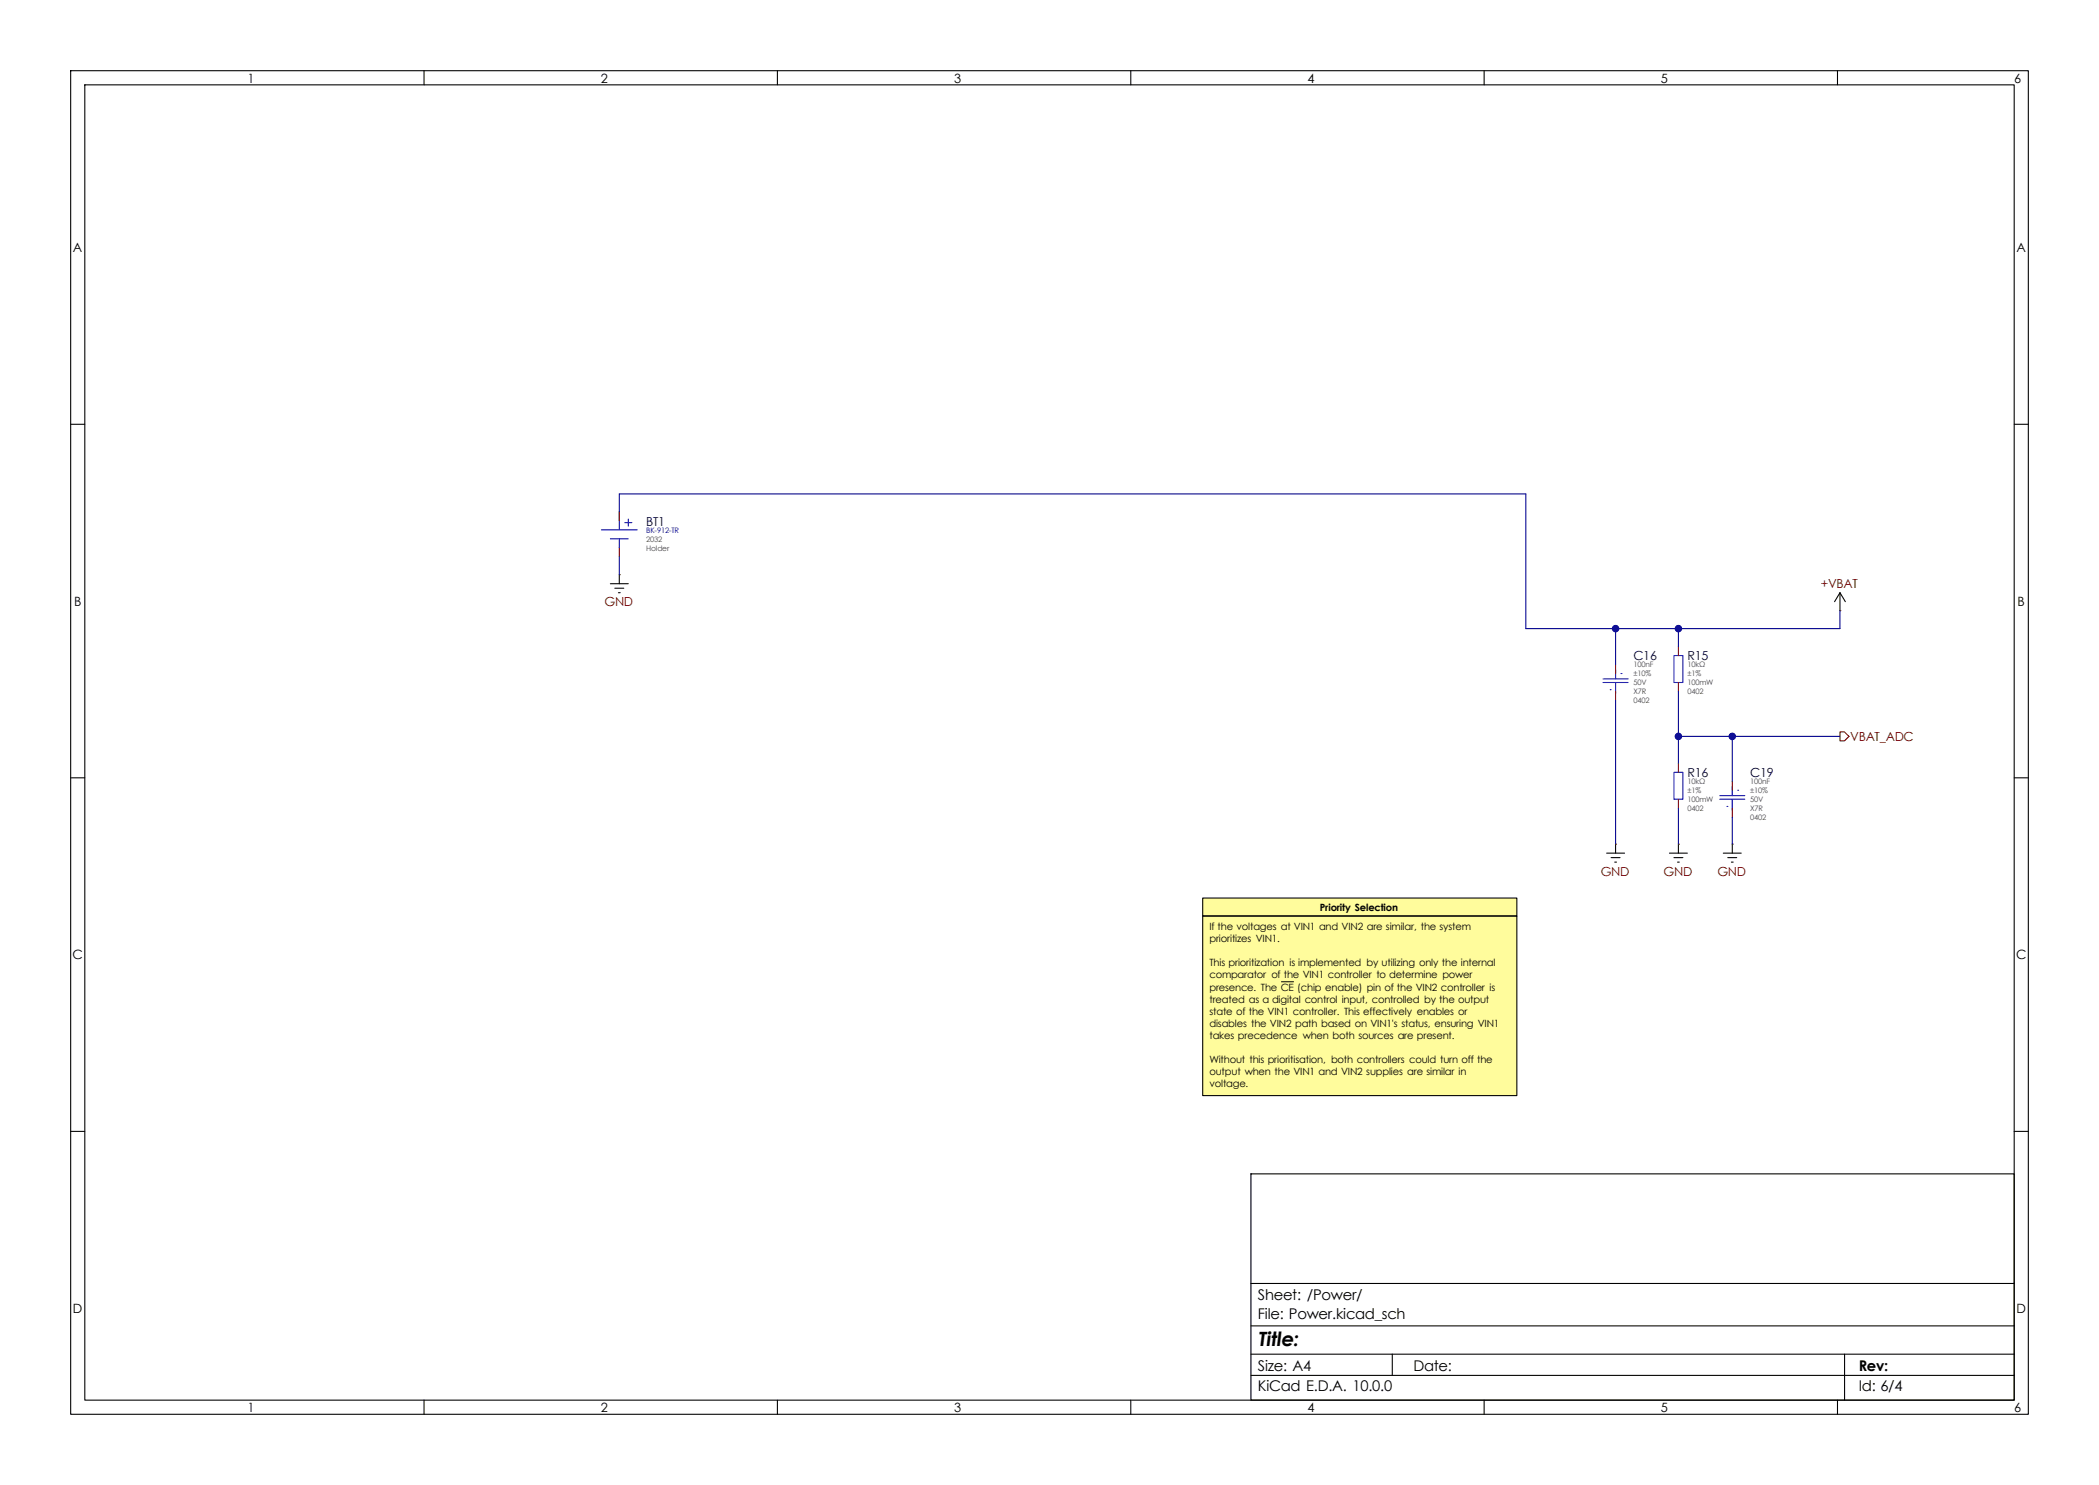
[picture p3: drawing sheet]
<svg xmlns="http://www.w3.org/2000/svg" width="297mm" height="210mm" viewBox="0 0 297 210" stroke-linecap="round" stroke-linejoin="round" font-family="sans-serif">
<path d="M0 0h297v210h-297z" fill="#fff" stroke="#fff" stroke-width=".14"/>
<g fill="none" stroke="#000" stroke-width=".15">
<path d="M10 10h277v190h-277zM12 12h273v186h-273zM60 10v2M110 10v2M160 10v2M210 10v2M260 10v2M10 60h2M285 60h2M10 110h2M285 110h2M10 160h2"/>
<path d="M177 166h108v32h-108zM285 160h2M60 198v2M110 198v2M160 198v2M177 194.5h108M177 191.5h108M177 187.5h108M177 181.5h108M197 191.5v3M210 198v2M260 198v2"/>
<path d="M261 191.5v6.5"/>
</g>
<g fill="#fffc9c">
<path d="M170.2 129.5h44.4v25.4h-44.4z"/>
<path d="M170.2 127h44.4v2.5h-44.4z"/>
</g>
<path d="M228.6 119.4v1.3M237.5 119.4v1.3M227.3 120.7h2.6M228 121.3h1.2M228.5 121.9h.2M236.2 120.7h2.6M236.9 121.3h1.2M237.4 121.9h.2" fill="none" stroke="#000" stroke-width=".15"/>
<path d="M228.6 94v1.3M228.6 97.8v1.3M228.6 119.4h.1M237.5 119.4h.1" fill="none" stroke="#840000" stroke-width=".15"/>
<path d="M226.8 96h3.6M226.8 96.5h3.6M227.8 97.5h.1M228.6 94.7v1.3M228.6 96.5v1.5M229.4 95.3h.1" fill="none" stroke="#00f" stroke-width=".15"/>
<path d="M236.9 109.2h1.2v3.8h-1.2z" fill="#fff"/>
<g fill="none" stroke="#00f" stroke-width=".15">
<path d="M85.1 74.9h5.1M86.4 76.2h2.5M87.6 73.7v1.2M87.6 76.2v1.3M88.4 73.9h1M88.9 73.4v1M236.9 109.2h1.2v3.8h-1.2zM243.3 112.5h3.6M243.3 113h3.6M244.3 114h.1M245.1 111.3v1.2M245.1 113v1.6"/>
<path d="M245.9 111.8h.1"/>
</g>
<path d="M87.6 72.4v1.3M87.6 77.5v1.2M87.6 81.3h.1M237.5 108v1.2M237.5 113v1.3M245.1 119.4h.1M245.1 110.5v1.3M245.1 114.3v1.3" fill="none" stroke="#840000" stroke-width=".15"/>
<path d="M86.4 82.6h2.5M87 83.2h1.3M87.5 83.8h.3M87.6 81.3v1.3M245.1 119.4v1.3M243.8 120.7h2.6M244.5 121.3h1.2M245 121.9h.2" fill="none" stroke="#000" stroke-width=".15"/>
<path d="M236.9 92.7h1.2v3.8h-1.2z" fill="#fff"/>
<path d="M236.9 92.7h1.2v3.8h-1.2z" fill="none" stroke="#00f" stroke-width=".15"/>
<path d="M237.5 91.4v1.3M237.5 96.5v1.3M260.3 86.4h.1M260.3 103.5h.7l.6 .6-.6 .7h-.7z" fill="none" stroke="#840000" stroke-width=".15"/>
<path d="M260.3 83.8l-.7 1.3M260.3 83.8l.8 1.3M260.3 83.8v2.6M170.2 129.5h44.4v25.4h-44.4zM170.2 127h44.4v2.5h-44.4z" fill="none" stroke="#000" stroke-width=".15"/>
<path d="M87.6 72.4v-2.5h128.3v19h44.4v-2.5M87.6 78.7v2.6M228.6 88.9v5.1M228.6 99.1v20.3M237.5 88.9v2.5M237.5 97.8v10.2M237.5 114.3v5.1M237.5 104.1h22.8M245.1 104.1v6.4M245.1 115.6v3.8" fill="none" stroke="#000084" stroke-width=".15"/>
<path d="M181.3 138.8h1.7" fill="none" stroke="#000" stroke-width=".14"/>
<g fill="#000084" stroke="#000084" stroke-width=".14">
<circle cx="228.6" cy="88.9" r=".46"/>
<circle cx="237.5" cy="88.9" r=".46"/>
<circle cx="237.5" cy="104.1" r=".46"/>
<circle cx="245.1" cy="104.1" r=".46"/>
</g>
<text font-size="2.8" x="178" y="190.3">Title:</text>
<g font-size="2.1">
<text x="178" y="183.8">Sheet: /Power/</text>
<text x="178" y="186.5">File: Power.kicad_sch</text>
<text x="178" y="196.7">KiCad E.D.A. 10.0.0</text>
<text x="178" y="193.9">Size: A4</text>
<text x="200" y="193.9">Date:</text>
<text x="263" y="193.9">Rev:</text>
<text x="263" y="196.7">Id: 6/4</text>
</g>
<g font-size="1.8">
<text x="35" y="11.7">1</text>
<text x="85" y="11.7">2</text>
<text x="135" y="11.7">3</text>
<text x="185" y="11.7">4</text>
<text x="235" y="11.7">5</text>
<text x="285" y="11.7">6</text>
<text x="10.3" y="35.7">A</text>
<text x="285.3" y="35.7">A</text>
<text x="10.5" y="85.7">B</text>
<text x="285.5" y="85.7">B</text>
<text x="10.3" y="135.7">C</text>
<text x="285.3" y="135.7">C</text>
<text x="10.3" y="185.7">D</text>
<text x="285.3" y="185.7">D</text>
<text x="35" y="199.7">1</text>
<text x="85" y="199.7">2</text>
<text x="135" y="199.7">3</text>
<text x="185" y="199.7">4</text>
<text x="235" y="199.7">5</text>
<text x="285" y="199.7">6</text>
</g>
<g font-size="1.8" fill="#000048">
<text x="91.4" y="74.3">BT1</text>
<text x="231.1" y="93.4">C16</text>
<text x="238.8" y="93.4">R15</text>
<text x="238.8" y="109.9">R16</text>
<text x="247.6" y="109.9">C19</text>
</g>
<g font-size="1.8" fill="#840000">
<text x="257.6" y="83.2">+VBAT</text>
<text x="85.5" y="85.8">GND</text>
<text x="261.8" y="104.8">VBAT_ADC</text>
<text x="226.5" y="123.9">GND</text>
<text x="235.4" y="123.9">GND</text>
<text x="243" y="123.9">GND</text>
</g>
<g font-size="1.4">
<text x="171.1" y="131.5">If the voltages at VIN1 and VIN2 are similar, the system</text>
<text x="186.8" y="128.8">Priority Selection</text>
<text x="171.1" y="133.3">prioritizes VIN1.</text>
<text x="171.1" y="136.7">This prioritization is implemented by utilizing only the internal</text>
<text x="171.1" y="138.4">comparator of the VIN1 controller to determine power</text>
<text x="171.1" y="140.1">presence. The CE (chip enable) pin of the VIN2 controller is</text>
<text x="171.1" y="141.8">treated as a digital control input, controlled by the output</text>
<text x="171.1" y="143.5">state of the VIN1 controller. This effectively enables or</text>
<text x="171.1" y="145.2">disables the VIN2 path based on VIN1's status, ensuring VIN1</text>
<text x="171.1" y="146.9">takes precedence when both sources are present.</text>
<text x="171.1" y="150.3">Without this prioritisation, both controllers could turn off the</text>
<text x="171.1" y="152">output when the VIN1 and VIN2 supplies are similar in</text>
<text x="171.1" y="153.7">voltage.</text>
</g>
<text font-size="1.1" fill="#000084" x="91.4" y="75.3">BK-912-TR</text>
<g font-size="1.1" fill="#484848">
<text x="91.4" y="77.9">Holder</text>
<text x="91.4" y="76.6">2032</text>
<text x="231.1" y="94.4">100nF</text>
<text x="231.1" y="95.6">±10%</text>
<text x="238.8" y="94.4">10kΩ</text>
<text x="238.8" y="95.6">±1%</text>
<text x="231.1" y="96.9">50V</text>
<text x="231.1" y="98.2">X7R</text>
<text x="231.1" y="99.5">0402</text>
<text x="238.8" y="98.2">0402</text>
<text x="238.8" y="96.9">100mW</text>
<text x="238.8" y="110.9">10kΩ</text>
<text x="238.8" y="112.2">±1%</text>
<text x="238.8" y="113.4">100mW</text>
<text x="247.6" y="113.4">50V</text>
<text x="247.6" y="110.9">100nF</text>
<text x="247.6" y="112.2">±10%</text>
<text x="238.8" y="114.7">0402</text>
<text x="247.6" y="114.7">X7R</text>
<text x="247.6" y="116">0402</text>
</g>
</svg>
